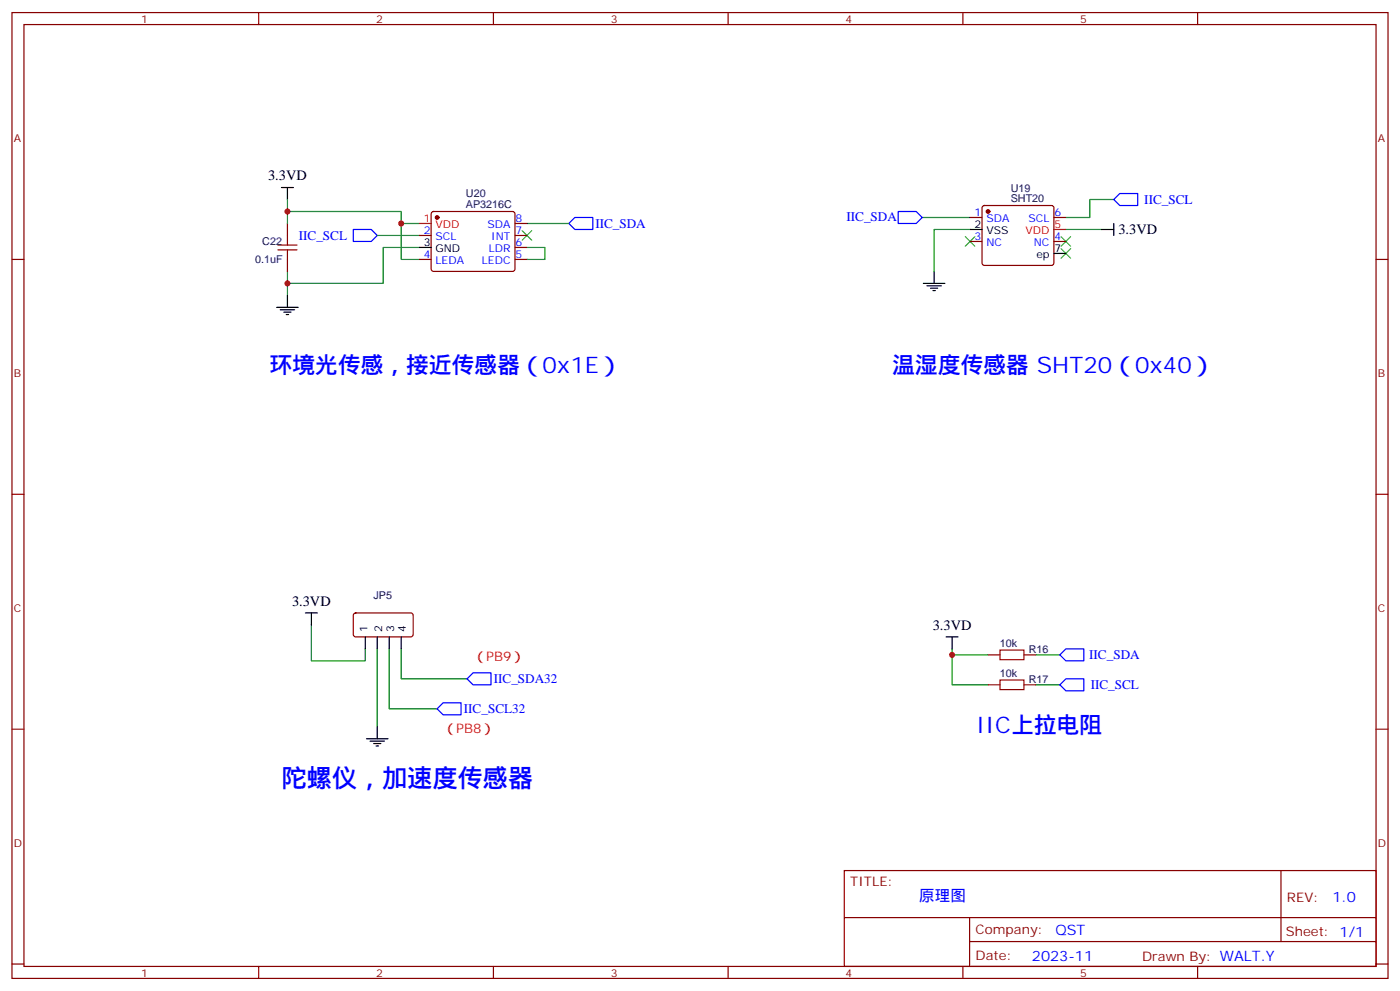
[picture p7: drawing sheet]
<svg xmlns="http://www.w3.org/2000/svg" width="412mm" height="292mm" viewBox="0 0 412 292" stroke-linecap="round" stroke-linejoin="round" font-family="sans-serif">
<g fill="none" stroke="#870000" stroke-width=".35">
<path d="M3.5 3.7h405.4v284.3h-405.4zM7.1 7.2h398.2v277.3h-398.2zM76.2 3.7v3.5M145.3 3.7v3.5M214.5 3.7v3.5M283.6 3.7v3.5M352.8 3.7v3.5M3.5 76.4h3.6M84.7 65.8v3.5M84.7 76.4v3.5M123.5 76.4h3.5M123.5 69.3h3.5"/>
<path d="M127.2 62.5l.5-.2h23.3l.5 .2 .2 .5-.1 16.5-.6 .4-23.6-.1-.4-.6v-16.2zM151.7 76.4h3.5M151.7 69.3h3.5M151.7 72.8h3.5M151.7 65.8h3.5M285.8 64h3.5M285.8 71.1h3.5M289.5 60.7l.5-.2h19.7l.5 .2 .2 .5v16.2l-.2 .5-.5 .2h-19.7l-.5-.2-.2-.5v-16.2zM310.4 64h3.6M310.4 71.1h3.6M405.3 76.4h3.6M3.5 145.5h3.6"/>
<path d="M405.3 145.5h3.6M104.3 180.7l.5-.3 16.5 .1 .4 .7-.1 5.9-.6 .4-16.5-.1-.4-.6v-5.6zM291 192.8h3.6M301.6 192.8h3.6M3.5 214.7h3.6M291 201.6h3.6M301.6 201.6h3.6M405.3 214.7h3.6M248.7 256.3h156.6v28.2h-156.6zM377.3 256.3v20.9M248.7 270.1h156.5M285.6 277.2h119.6"/>
<path d="M285.6 270.1v14.2M3.5 283.8h3.6M76.2 284.5v3.5M145.3 284.5v3.5M214.5 284.5v3.5M283.6 284.5v3.5M352.8 284.5v3.5M405.3 283.8h3.6"/>
</g>
<path d="M153.8 67.9l2.8 2.8M156.6 67.9l-2.8 2.8M284.3 69.7l2.9 2.8M287.2 69.7l-2.9 2.8M312.6 73.2l2.8 2.8M312.6 69.7l2.8 2.8M315.4 73.2l-2.8 2.8M315.4 69.7l-2.8 2.8" fill="none" stroke="#3c3" stroke-width=".35"/>
<g fill="none" stroke="#008700" stroke-width=".35">
<path d="M84.7 58.7v7.1M328.1 58.7h-7.1v5.3h-7M84.7 79.9v7.1M84.7 62.3h33.5v3.5h5.3M111.1 69.3h12.4M118.2 65.8v10.6h5.3M123.5 72.8h-10.6v10.6h-28.2M155.2 72.8h5.3v3.6h-5.3M155.2 65.8h12.4M271.6 64h14.2M285.8 67.6h-10.6v12.3M314 67.6h10.6"/>
<path d="M91.7 184v10.6h15.9v-3.6M111.1 191v23M114.7 191v17.7h14.1M118.2 191v8.8h19.4M280.5 192.8v8.8h10.5M280.5 191v1.8h10.5M305.2 192.8h7M305.2 201.6h7"/>
</g>
<g fill="none" stroke="#000" stroke-width=".35">
<path d="M82.9 55.2h3.5M84.7 55.2v3.5M123.5 72.8h3.5M275.2 79.9v3.5M285.8 67.6h3.5M310.4 74.6h3.6M324.6 67.6h3.5M328.1 65.8v3.5M81.5 90.5h6.3M82.5 91.2h4.3M83.6 91.9h2.1M84.3 92.6h.7"/>
<path d="M84.7 87v3.5M272 83.4h6.3M273 84.1h4.3M274.1 84.8h2.1M274.8 85.5h.7M90 180.4h3.5M91.7 180.4v3.6M107.6 187.5v3.5M111.1 187.5v3.5M114.7 187.5v3.5M118.2 187.5v3.5M278.7 187.5h3.5"/>
<path d="M280.5 187.5v3.5M107.9 217.5h6.4M109 218.2h4.2M110.1 218.9h2.1M110.8 219.6h.7M111.1 214v3.5"/>
</g>
<path d="M328.1 58.7l1.7-1.7h5.3v3.5h-5.3zM104.1 67.6h5.3l1.7 1.7-1.7 1.8h-5.3zM167.6 65.8l1.7-1.8h5.3v3.6h-5.3zM264.6 62.3h5.3l1.7 1.7-1.7 1.8h-5.3zM137.6 199.8l1.7-1.7h5.3v3.5h-5.3zM314 199.8h5.3v3.6h-5.3l-1.8-1.8zM314 191h5.3v3.6h-5.3l-1.8-1.8zM128.8 208.7l1.7-1.8h5.3v3.5h-5.3z" fill="none" stroke="#00f" stroke-width=".35"/>
<g fill="#870000" stroke="#870000" stroke-width=".35">
<circle cx="291" cy="62.3" r=".53"/>
<circle cx="128.8" cy="64" r=".53"/>
</g>
<path d="M123.5 65.8h3.5M310.4 67.6h3.6" fill="none" stroke="#f00" stroke-width=".35"/>
<path d="M81.8 73.6h5.7M81.8 72.1h5.7M84.7 69.3v2.8M84.7 73.6v2.8M294.6 191.4h7v2.8h-7zM294.6 200.2h7v2.8h-7z" fill="none" stroke="#a10000" stroke-width=".35"/>
<g fill="#c00">
<circle cx="280.5" cy="192.8" r=".88"/>
<circle cx="118.2" cy="65.8" r=".88"/>
<circle cx="84.7" cy="62.3" r=".88"/>
<circle cx="84.7" cy="83.4" r=".88"/>
</g>
<text font-size="7.4" fill="#00f" x="82.9" y="231.6">陀螺仪，加速度传感器</text>
<g font-size="6.7" fill="#00f">
<text x="79.4" y="109.9">环境光传感，接近传感器（0x1E）</text>
<text x="262.8" y="109.9">温湿度传感器 SHT20（0x40）</text>
<text x="287.5" y="215.7">IIC上拉电阻</text>
</g>
<text font-size="4.6" fill="#00f" x="270.8" y="265.3">原理图</text>
<g font-size="4.2">
<text x="79" y="53.1">3.3VD</text>
<text x="329.4" y="69">3.3VD</text>
<text x="86" y="178.3">3.3VD</text>
<text x="274.8" y="185.4">3.3VD</text>
</g>
<g font-size="4.2" fill="#00f">
<text x="392.5" y="265.6">1.0</text>
<text x="310.9" y="275.1">QST</text>
<text x="304" y="282.9">2023-11</text>
</g>
<g font-size="3.9" fill="#00f">
<text x="337.1" y="60">IIC_SCL</text>
<text x="249.3" y="65.2">IIC_SDA</text>
<text x="88" y="70.6">IIC_SCL</text>
<text x="175.4" y="67.1">IIC_SDA</text>
<text x="320.8" y="194.1">IIC_SDA</text>
<text x="145.5" y="201.2">IIC_SDA32</text>
<text x="321.3" y="202.8">IIC_SCL</text>
<text x="136.6" y="210">IIC_SCL32</text>
</g>
<g font-size="3.9" fill="#f00">
<text x="139.3" y="194.6">（PB9）</text>
<text x="130.5" y="215.7">（PB8）</text>
</g>
<g font-size="3.9" fill="#800">
<text x="250.5" y="260.9">TITLE:</text>
<text x="379.1" y="265.6">REV:</text>
<text x="287.4" y="275.1">Company:</text>
<text x="378.7" y="275.7">Sheet: 1/1</text>
<text x="287.4" y="282.8">Date:</text>
<text x="336.4" y="282.8">Drawn By: WALT.Y</text>
</g>
<g font-size="3.2" fill="#800">
<text x="41.6" y="6.7">1</text>
<text x="110.8" y="6.7">2</text>
<text x="179.9" y="6.7">3</text>
<text x="249.1" y="6.7">4</text>
<text x="318.2" y="6.7">5</text>
<text x="4.1" y="41.8">A</text>
<text x="405.9" y="41.8">A</text>
<text x="4.1" y="110.9">B</text>
<text x="405.9" y="110.9">B</text>
<text x="4.1" y="180.1">C</text>
<text x="405.9" y="180.1">C</text>
<text x="4.1" y="249.2">D</text>
<text x="405.9" y="249.2">D</text>
<text x="41.6" y="287.5">1</text>
<text x="110.8" y="287.5">2</text>
<text x="179.9" y="287.5">3</text>
<text x="249.1" y="287.5">4</text>
<text x="318.2" y="287.5">5</text>
</g>
<g font-size="3.2" fill="#000080">
<text x="137.2" y="58">U20</text>
<text x="297.7" y="59.3">SHT20</text>
<text x="297.7" y="56.4">U19</text>
<text x="137.2" y="61.2">AP3216C</text>
<text x="75.2" y="77.5">0.1uF</text>
<text x="77.3" y="72.2">C22</text>
<text x="110.1" y="176.2">JP5</text>
<text x="294.5" y="190.4">10k</text>
<text x="303.1" y="192.2">R16</text>
<text x="294.5" y="199.3">10k</text>
<text x="303.1" y="201">R17</text>
</g>
<g font-size="3.2" fill="#f00">
<text x="124.8" y="65.4">1</text>
<text x="128.3" y="67.2">VDD</text>
<text x="302.1" y="69">VDD</text>
<text x="310.6" y="67.2">5</text>
</g>
<g font-size="3.2" fill="#00f">
<text x="151.9" y="65.4">8</text>
<text x="287.1" y="63.7">1</text>
<text x="290.6" y="65.4">SDA</text>
<text x="303" y="65.4">SCL</text>
<text x="310.6" y="63.7">6</text>
<text x="124.8" y="69">2</text>
<text x="128.3" y="70.7">SCL</text>
<text x="143.6" y="67.2">SDA</text>
<text x="144.7" y="70.7">INT</text>
<text x="151.9" y="69">7</text>
<text x="287.1" y="70.7">3</text>
<text x="310.6" y="70.7">4</text>
<text x="124.8" y="76">4</text>
<text x="128.3" y="77.8">LEDA</text>
<text x="142" y="77.8">LEDC</text>
<text x="144" y="74.3">LDR</text>
<text x="151.9" y="76">5</text>
<text x="151.9" y="72.5">6</text>
<text x="290.6" y="72.5">NC</text>
<text x="304.5" y="72.5">NC</text>
</g>
<g font-size="3.2">
<text x="287.1" y="67.2">2</text>
<text x="290.6" y="69">VSS</text>
<text x="124.8" y="72.5">3</text>
<text x="128.3" y="74.3">GND</text>
<text x="305.3" y="76">ep</text>
<text x="310.6" y="74.3">7</text>
<text x="108.3" y="186.2" transform="rotate(-90 108.3 186.2)">1</text>
<text x="112.5" y="186.2" transform="rotate(-90 112.5 186.2)">2</text>
<text x="116.1" y="186.2" transform="rotate(-90 116.1 186.2)">3</text>
<text x="119.6" y="186.2" transform="rotate(-90 119.6 186.2)">4</text>
</g>
</svg>
